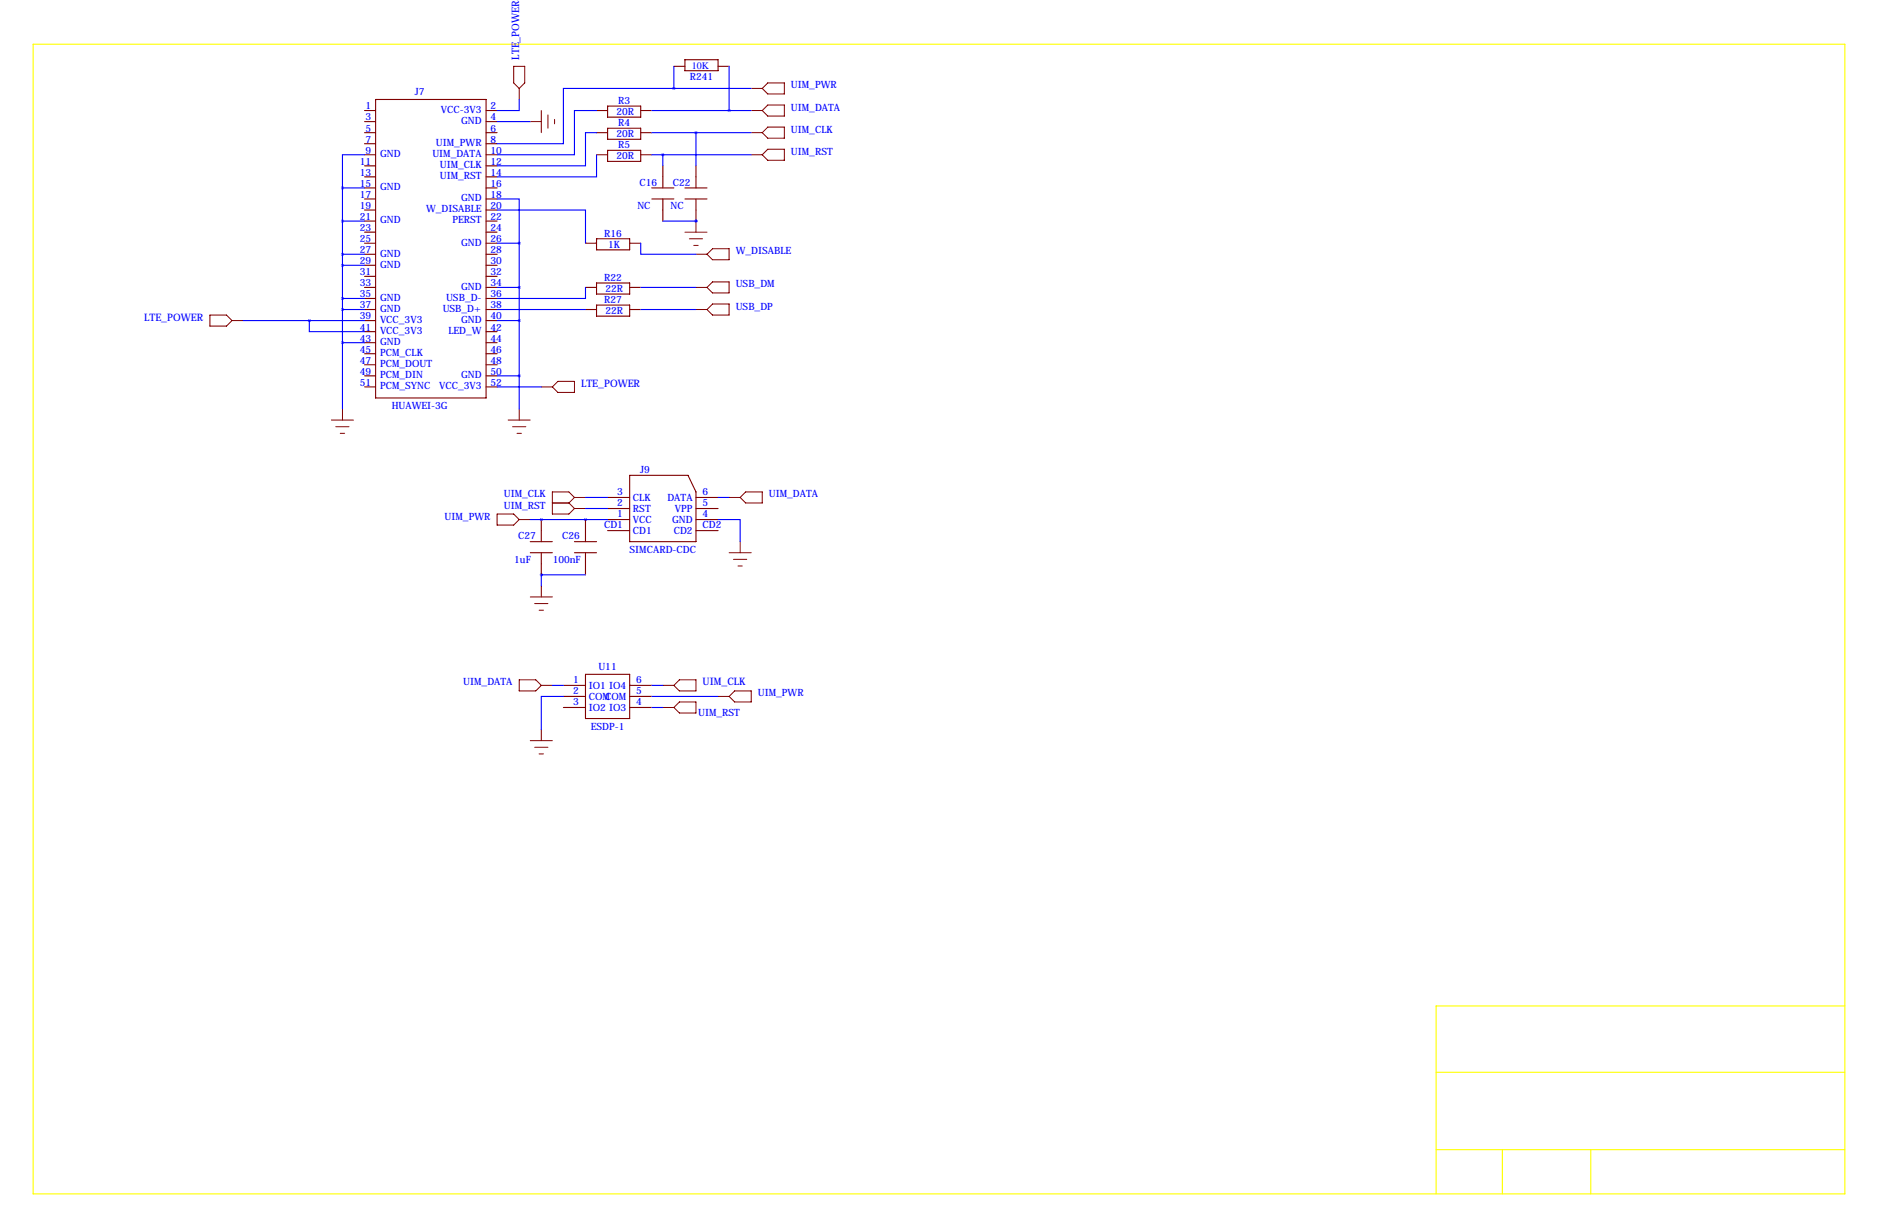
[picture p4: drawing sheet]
<svg xmlns="http://www.w3.org/2000/svg" width="432mm" height="279mm" viewBox="0 0 432 279" stroke-linecap="round" stroke-linejoin="round" font-family="sans-serif">
<path d="M7.6 10.2h416.6v264.1h-416.6zM424.2 231.1h-94v43.2M330.2 246.4h94M330.2 264.2h94M345.4 264.2v10.1M365.8 264.2v10.1" fill="none" stroke="#ff0" stroke-width=".25"/>
<g fill="none" stroke="#800000" stroke-width=".25">
<path d="M154.9 15.2h2.6M157.5 13.7h7.6v2.6h-7.6zM165.1 15.2h2.5M83.8 25.4h2.6M83.8 27.9h2.6M83.8 30.5h2.6M83.8 33h2.6M83.8 35.6h2.6M83.8 38.1h2.6M86.4 22.9h25.4v68.5h-25.4zM111.8 25.4h2.5M111.8 27.9h2.5"/>
<path d="M111.8 30.5h2.5M111.8 33h2.5M111.8 35.6h2.5M111.8 38.1h2.5M137.2 25.4h2.5M137.2 30.5h2.5M137.2 35.6h2.5M139.7 24.4h7.6v2.5h-7.6zM139.7 29.5h7.6v2.5h-7.6zM139.7 34.5h7.6v2.6h-7.6zM147.3 25.4h2.6M147.3 30.5h2.6"/>
<path d="M147.3 35.6h2.6M152.4 38.1v5.1M160 38.1v5.1M83.8 40.6h2.6M83.8 43.2h2.6M83.8 45.7h2.6M83.8 48.3h2.6M83.8 50.8h2.6M83.8 53.3h2.6M83.8 55.9h2.6M83.8 58.4h2.6M111.8 40.6h2.5"/>
<path d="M111.8 43.2h2.5M111.8 45.7h2.5M111.8 48.3h2.5M111.8 50.8h2.5M111.8 53.3h2.5M111.8 55.9h2.5M111.8 58.4h2.5M134.6 55.9h2.6M137.2 54.9h7.6v2.5h-7.6zM144.8 55.9h2.5M149.9 43.2h5M149.9 45.7h5"/>
<path d="M152.4 45.7v5.1M157.5 43.2h5.1M157.5 45.7h5.1M160 45.7v5.1M83.8 61h2.6M83.8 63.5h2.6M83.8 66h2.6M83.8 68.6h2.6M83.8 71.1h2.6M83.8 73.7h2.6M83.8 76.2h2.6M83.8 78.7h2.6"/>
<path d="M111.8 61h2.5M111.8 63.5h2.5M111.8 66h2.5M111.8 68.6h2.5M111.8 71.1h2.5M111.8 73.7h2.5M111.8 76.2h2.5M111.8 78.7h2.5M134.6 66h2.6M134.6 71.1h2.6M137.2 65h7.6v2.6h-7.6zM137.2 70.1h7.6v2.5h-7.6z"/>
<path d="M144.8 66h2.5M144.8 71.1h2.5M83.8 81.3h2.6M83.8 83.8h2.6M83.8 86.4h2.6M83.8 88.9h2.6M111.8 81.3h2.5M111.8 83.8h2.5M111.8 86.4h2.5M111.8 88.9h2.5M124.5 119.4v5.1M134.6 119.4v5.1"/>
<path d="M139.7 119.4h5.1M139.7 116.8h5.1M139.7 114.3h5.1M144.8 109.2h13.4l1.8 3.8v11.5h-15.2zM160 119.4h5.1M160 116.8h5.1M160 114.3h5.1M121.9 124.5h5.1M121.9 127h5.1M124.5 127v5.1M132.1 124.5h5.1M132.1 127h5.1"/>
<path d="M134.6 127v5.1M139.7 121.9h5.1M160 121.9h5.1M129.5 157.5h5.1M134.6 154.9h10.2v10.2h-10.2zM144.8 157.5h5.1M129.5 160h5.1M129.5 162.6h5.1M144.8 160h5.1M144.8 162.6h5.1"/>
</g>
<g fill="none" stroke="#800000" stroke-width=".23">
<path d="M118.1 15.2h2.5v3.9l-1.2 1.2-1.3-1.2zM119.4 20.3v2.6M121.9 27.9h2.6M124.5 25.4v5.1M126 26.4v3.1M127.5 27.4v1M172.7 25.4h2.6M172.7 30.5h2.6M172.7 35.6h2.6M172.7 20.3h2.6M175.3 25.4l1.2-1.3h3.8v2.6h-3.8zM175.3 20.3l1.2-1.2h3.8v2.5h-3.8z"/>
<path d="M175.3 35.6l1.2-1.3h3.8v2.5h-3.8zM176.5 29.2h3.8v2.6h-3.8l-1.2-1.3zM157.5 53.3h5.1M158.5 54.9h3M159.5 56.4h1M160 50.8v2.5M160 58.4h2.6M162.6 58.4l1.2-1.2h3.8v2.5h-3.8zM48.3 72.4h3.8l1.2 1.3-1.2 1.2h-3.8zM53.3 73.7h2.6M160 66h2.6M160 71.1h2.6"/>
<path d="M162.6 71.1l1.2-1.3h3.8v2.6h-3.8zM163.8 64.8h3.8v2.5h-3.8l-1.2-1.3zM76.2 96.5h5.1M77.2 98h3.1M78.2 99.6h1M78.7 94v2.5M116.8 96.5h5.1M117.9 98h3M118.9 99.6h1M119.4 94v2.5M124.5 88.9h2.5M127 88.9l1.3-1.3h3.8v2.6h-3.8z"/>
<path d="M114.3 118.1h3.8l1.3 1.3-1.3 1.3h-3.8zM119.4 119.4h2.5M127 115.6h3.8M130.8 115.6l1.3 1.2M132.1 114.3h2.5M132.1 114.3l-1.3 1.3M132.1 114.3l-1.3-1.3h-3.8v5.1h3.8l1.3-1.3M132.1 116.8h2.5M167.6 114.3h2.6M171.4 113h3.9v2.6h-3.9l-1.2-1.3zM121.9 137.2h5.1M122.9 138.7h3.1"/>
<path d="M124.5 134.6v2.6M167.6 127h5.1M168.7 128.5h3M169.7 130h1M170.2 124.5v2.5M119.4 156.2h3.8l1.3 1.3-1.3 1.3h-3.8zM124 140.2h1M124.5 157.5h2.5M152.4 157.5h2.5M156.2 156.2h3.8v2.6h-3.8l-1.3-1.3zM168.9 158.8h3.8v2.5h-3.8l-1.3-1.3zM121.9 170.2h5.1"/>
<path d="M122.9 171.7h3.1M124 173.2h1M124.5 167.6v2.6M152.4 162.6h2.5M156.2 161.3h3.8v2.5h-3.8l-1.3-1.2zM165.1 160h2.5"/>
</g>
<g fill="none" stroke="#00f" stroke-width=".25">
<path d="M154.9 15.2v5.1M167.6 15.2v10.2M83.8 35.6h-5.1v7.6M114.3 27.9h7.6M119.4 22.9v2.5h-5.1M137.2 25.4h-5.1v10.2h-17.8M137.2 30.5h-2.6v7.6h-20.3M137.2 35.6v5h-22.9M149.9 25.4h22.8M149.9 30.5h22.8M149.9 35.6h22.8M152.4 35.6v2.5"/>
<path d="M154.9 20.3h-25.4v12.7h-15.2M154.9 20.3h17.8M160 30.5v7.6M78.7 43.2v50.8M78.7 58.4h5.1M78.7 50.8h5.1M78.7 43.2h5.1M114.3 45.7h5.1v10.2M114.3 48.3h20.3v7.6M114.3 55.9h5.1M119.4 55.9v38.1M147.3 55.9v2.5h12.7"/>
<path d="M152.4 50.8h7.6M160 50.8h.1M55.9 73.7h27.9M71.1 73.7v2.5h12.7M78.7 78.7h5.1M78.7 68.6h5.1M78.7 71.1h5.1M78.7 61h5.1M114.3 66h5.1M114.3 73.7h5.1M114.3 71.1h20.3M134.6 66v2.6h-20.3"/>
<path d="M147.3 66h12.7M147.3 71.1h12.7M114.3 88.9h10.2M114.3 86.4h5.1M121.9 119.4h17.8M124.5 119.4h.1M134.6 119.4h.1M134.6 114.3h5.1M134.6 116.8h5.1M165.1 119.4h5.1v5.1M165.1 114.3h2.5M124.5 132.1h.1"/>
<path d="M124.5 132.1h10.1M124.5 132.1v2.5M127 157.5h2.5M149.9 157.5h2.5M129.5 160h-5v7.6M149.9 160h15.2M149.9 162.6h2.5"/>
</g>
<path d="M78.7 78.7a.05 .05 0 0 0 .1 0 .05 .05 0 0 0-.1 0zM78.7 68.6a.05 .05 0 0 0 .1 0 .05 .05 0 0 0-.1 0zM78.7 71.1a.05 .05 0 0 0 .1 0 .05 .05 0 0 0-.1 0zM78.7 61a.05 .05 0 0 0 .1 0 .05 .05 0 0 0-.1 0zM78.7 58.4a.05 .05 0 0 0 .1 0 .05 .05 0 0 0-.1 0zM78.7 50.8a.05 .05 0 0 0 .1 0 .05 .05 0 0 0-.1 0zM78.7 43.2a.05 .05 0 0 0 .1 0 .05 .05 0 0 0-.1 0zM167.6 25.4a.05 .05 0 0 0 .1 0 .05 .05 0 0 0-.1 0zM124.4 119.4a.05 .05 0 0 0 .1 0 .05 .05 0 0 0-.1 0zM124.4 132.1a.05 .05 0 0 0 .1 0 .05 .05 0 0 0-.1 0zM154.9 20.3a.05 .05 0 0 0 .1 0 .05 .05 0 0 0-.1 0z" fill="#00f" stroke="#00f" stroke-width=".63"/>
<g font-size="2.4" fill="#00f">
<text x="119.4" y="13.7" transform="rotate(-90 119.4 13.7)">LTE_POWER</text>
<text x="33.2" y="73.7">LTE_POWER</text>
<text x="133.6" y="88.9">LTE_POWER</text>
<text x="161.5" y="157.5">UIM_CLK</text>
</g>
<g font-size="2.3" fill="#00f">
<text x="159.1" y="15.8">10K</text>
<text x="95.4" y="21.8">J7</text>
<text x="142.1" y="23.9">R3</text>
<text x="158.6" y="18.4">R241</text>
<text x="181.9" y="20.3">UIM_PWR</text>
<text x="84" y="25.1">1</text>
<text x="84" y="27.7">3</text>
<text x="101.4" y="26">VCC-3V3</text>
<text x="106" y="28.5">GND</text>
<text x="112.8" y="25.1">2</text>
<text x="112.8" y="27.7">4</text>
<text x="141.7" y="26.5">20R</text>
<text x="142.1" y="29">R4</text>
<text x="181.9" y="25.4">UIM_DATA</text>
<text x="84" y="30.2">5</text>
<text x="84" y="32.8">7</text>
<text x="84" y="35.3">9</text>
<text x="100.2" y="33.6">UIM_PWR</text>
<text x="112.8" y="30.2">6</text>
<text x="112.8" y="32.8">8</text>
<text x="112.8" y="35.3">10</text>
<text x="141.7" y="31.5">20R</text>
<text x="142.1" y="34">R5</text>
<text x="181.9" y="30.5">UIM_CLK</text>
<text x="181.9" y="35.6">UIM_RST</text>
<text x="82.7" y="37.8">11</text>
<text x="82.7" y="40.4">13</text>
<text x="87.4" y="36.1">GND</text>
<text x="99.4" y="36.1">UIM_DATA</text>
<text x="101.1" y="38.7">UIM_CLK</text>
<text x="101.1" y="41.2">UIM_RST</text>
<text x="112.8" y="37.8">12</text>
<text x="112.8" y="40.4">14</text>
<text x="141.7" y="36.6">20R</text>
<text x="82.7" y="42.9">15</text>
<text x="82.7" y="45.5">17</text>
<text x="87.4" y="43.7">GND</text>
<text x="106" y="46.3">GND</text>
<text x="112.8" y="42.9">16</text>
<text x="112.8" y="45.5">18</text>
<text x="147.1" y="42.7">C16</text>
<text x="154.7" y="42.7">C22</text>
<text x="82.7" y="48">19</text>
<text x="82.7" y="50.5">21</text>
<text x="82.7" y="53.1">23</text>
<text x="87.4" y="51.4">GND</text>
<text x="98" y="48.8">W_DISABLE</text>
<text x="104" y="51.4">PERST</text>
<text x="112.8" y="48">20</text>
<text x="112.8" y="50.5">22</text>
<text x="112.8" y="53.1">24</text>
<text x="146.6" y="48.1">NC</text>
<text x="154.2" y="48.1">NC</text>
<text x="82.7" y="55.6">25</text>
<text x="82.7" y="58.2">27</text>
<text x="87.4" y="59">GND</text>
<text x="106" y="56.4">GND</text>
<text x="112.8" y="55.6">26</text>
<text x="112.8" y="58.2">28</text>
<text x="138.9" y="54.4">R16</text>
<text x="139.8" y="56.9">1K</text>
<text x="169.2" y="58.4">W_DISABLE</text>
<text x="82.7" y="60.7">29</text>
<text x="82.7" y="63.2">31</text>
<text x="82.7" y="65.8">33</text>
<text x="87.4" y="61.5">GND</text>
<text x="112.8" y="60.7">30</text>
<text x="112.8" y="63.2">32</text>
<text x="112.8" y="65.8">34</text>
<text x="138.9" y="64.5">R22</text>
<text x="82.7" y="68.3">35</text>
<text x="82.7" y="70.9">37</text>
<text x="87.4" y="69.1">GND</text>
<text x="87.4" y="71.7">GND</text>
<text x="101.8" y="71.7">USB_D+</text>
<text x="102.6" y="69.1">USB_D-</text>
<text x="106" y="66.6">GND</text>
<text x="112.8" y="68.3">36</text>
<text x="112.8" y="70.9">38</text>
<text x="138.9" y="69.6">R27</text>
<text x="139.2" y="67.1">22R</text>
<text x="169.2" y="66">USB_DM</text>
<text x="169.2" y="71.1">USB_DP</text>
<text x="82.7" y="73.4">39</text>
<text x="82.7" y="75.9">41</text>
<text x="87.4" y="74.2">VCC_3V3</text>
<text x="87.4" y="76.8">VCC_3V3</text>
<text x="103.1" y="76.8">LED_W</text>
<text x="106" y="74.2">GND</text>
<text x="112.8" y="73.4">40</text>
<text x="112.8" y="75.9">42</text>
<text x="139.2" y="72.2">22R</text>
<text x="82.7" y="78.5">43</text>
<text x="82.7" y="81">45</text>
<text x="82.7" y="83.6">47</text>
<text x="87.4" y="79.3">GND</text>
<text x="87.4" y="81.8">PCM_CLK</text>
<text x="112.8" y="78.5">44</text>
<text x="112.8" y="81">46</text>
<text x="112.8" y="83.6">48</text>
<text x="82.7" y="86.1">49</text>
<text x="82.7" y="88.6">51</text>
<text x="87.4" y="84.4">PCM_DOUT</text>
<text x="87.4" y="86.9">PCM_DIN</text>
<text x="87.4" y="89.5">PCM_SYNC</text>
<text x="101" y="89.5">VCC_3V3</text>
<text x="106" y="86.9">GND</text>
<text x="112.8" y="86.1">50</text>
<text x="112.8" y="88.6">52</text>
<text x="90.1" y="94.1">HUAWEI-3G</text>
<text x="141.9" y="113.8">3</text>
<text x="147.2" y="108.7">J9</text>
<text x="161.5" y="113.8">6</text>
<text x="102.2" y="119.4">UIM_PWR</text>
<text x="115.9" y="114.3">UIM_CLK</text>
<text x="115.9" y="116.8">UIM_RST</text>
<text x="141.9" y="118.9">1</text>
<text x="141.9" y="116.3">2</text>
<text x="145.5" y="117.6">RST</text>
<text x="145.5" y="115.1">CLK</text>
<text x="153.5" y="115.1">DATA</text>
<text x="155.2" y="117.6">VPP</text>
<text x="161.5" y="118.9">4</text>
<text x="161.5" y="116.3">5</text>
<text x="176.8" y="114.3">UIM_DATA</text>
<text x="119.1" y="124">C27</text>
<text x="129.3" y="124">C26</text>
<text x="138.9" y="121.4">CD1</text>
<text x="145.5" y="120.2">VCC</text>
<text x="145.5" y="122.7">CD1</text>
<text x="154.5" y="120.2">GND</text>
<text x="154.9" y="122.7">CD2</text>
<text x="161.5" y="121.4">CD2</text>
<text x="118.2" y="129.4">1uF</text>
<text x="127.1" y="129.4">100nF</text>
<text x="144.8" y="127.1">SIMCARD-CDC</text>
<text x="137.6" y="153.9">U11</text>
<text x="106.5" y="157.5">UIM_DATA</text>
<text x="131.8" y="157">1</text>
<text x="131.8" y="159.5">2</text>
<text x="135.4" y="158.3">IO1 IO4</text>
<text x="135.4" y="160.8">COM</text>
<text x="139.1" y="160.8">COM</text>
<text x="146.3" y="159.5">5</text>
<text x="146.3" y="157">6</text>
<text x="174.2" y="160">UIM_PWR</text>
<text x="131.8" y="162.1">3</text>
<text x="135.4" y="163.4">IO2 IO3</text>
<text x="135.8" y="167.7">ESDP-1</text>
<text x="146.3" y="162.1">4</text>
<text x="160.5" y="164.6">UIM_RST</text>
</g>
</svg>
